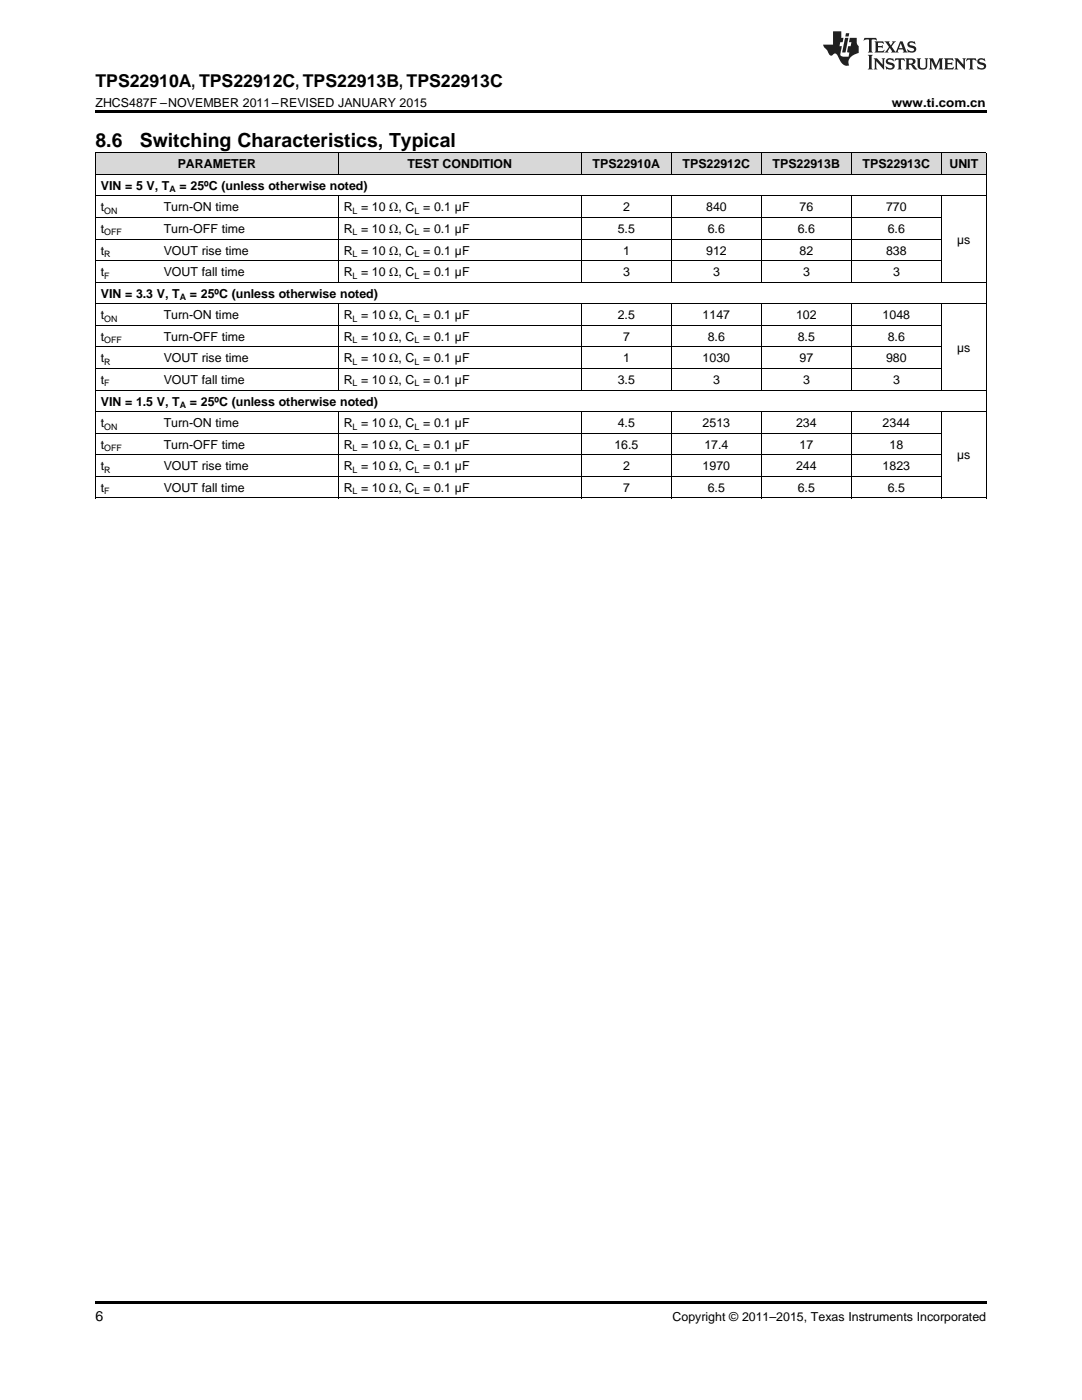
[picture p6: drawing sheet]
<svg xmlns="http://www.w3.org/2000/svg" width="216mm" height="279mm" viewBox="0 0 216 279" stroke-linecap="round" stroke-linejoin="round" font-family="sans-serif">
<g fill="#d8d8d8">
<path d="M19 30.6h12.6v4.3h-12.6z"/>
<path d="M31.6 30.6h35.9v4.3h-35.9z"/>
<path d="M67.5 30.6h48.5v4.3h-48.5z"/>
<path d="M116 30.6h18v4.3h-18z"/>
<path d="M134 30.6h17.9v4.3h-17.9z"/>
<path d="M151.9 30.6h18v4.3h-18z"/>
<path d="M169.9 30.6h18v4.3h-18z"/>
<path d="M187.9 30.6h8.9v4.3h-8.9z"/>
</g>
<path d="M19 22h177.8v.5h-177.8zM19 99.4h.2zM67.4 99.4h.1zM115.9 99.4h.1zM133.9 99.4h.1zM151.8 99.4h.1zM169.8 99.4h.1zM187.7 99.4h.2zM196.7 99.4h.1zM19 259.7h177.8v.5h-177.8z" fill="#000"/>
<g fill="none" stroke="#000" stroke-width=".2">
<path d="M19 39.1h177.8M19 34.8h177.8M19 30.5h177.8M19.1 30.5v68.9M67.5 30.5v4.4M67.5 39.1v17.3M116 30.5v4.4M116 39.1v17.3M133.9 30.5v4.4M133.9 39.1v17.3M151.9 30.5v4.4M151.9 39.1v17.3"/>
<path d="M169.8 30.5v4.4M169.8 39.1v17.3M187.8 30.5v4.4M187.8 39.1v17.3M196.8 30.5v68.9M19 56.3h177.8M19 52h168.9M19 47.7h168.9M19 43.4h168.9M19 77.8h177.8M19 73.5h168.9M19 69.2h168.9"/>
<path d="M19 64.9h168.9M19 60.6h177.8M67.5 60.6v17.3M116 60.6v17.3M133.9 60.6v17.3M151.9 60.6v17.3M169.8 60.6v17.3M187.8 60.6v17.3M19 99.4h177.8M19 95.1h168.9M19 90.8h168.9M19 86.4h168.9"/>
<path d="M19 82.1h177.8M67.5 82.2v17.2M116 82.2v17.2M133.9 82.2v17.2M151.9 82.2v17.2M169.8 82.2v17.2M187.8 82.2v17.2"/>
</g>
<g fill="#231f20">
<path d="M172.5 7.6l-.1 .5 .4-.2h.6v.1v2.1l-.2 .4h.9l-.2-.4v-2.1l.1-.1h.5l.5 .2-.2-.5zM174.5 8.3l.2 .3v1.5l-.2 .4h1.8l.2-.6a1.04 1.04 0 0 1-1.3 .2v-.7h.6l.3 .2v-.6l-.3 .2h-.6v-.6l.8-.1 .4 .3-.2-.5zM176.5 8.3l.9 1.1-.9 1.1h.8l-.2-.2 .4-.7 .5 .7-.2 .2h1.5l-.2-.2 .2-.4h.9l.1 .4-.2 .2h1l-.3-.3-.7-1.9h-.5l-.9 2-.8-1 .9-1h-.8l.1 .3-.4 .5-.3-.6 .1-.2zM179.7 8.6l.4 1h-.7zM181.3 8.4a.63 .63 0 0 0-.2 .7 .63 .63 0 0 0 .6 .4l.6 .2 .1 .2a.75 .75 0 0 1-.7 .4 .75 .75 0 0 1-.6-.5l.1 .7 .1-.1a1.11 1.11 0 0 0 1.5-.6 1.13 1.13 0 0 0-1.2-.8l-.1-.4a1.04 1.04 0 0 1 1.2 .2l-.2-.5-.2 .1-.4-.2zM173.2 10.9l.2 .4v2.2l-.2 .4h1l-.3-.4v-2.2l.3-.4zM174.3 11.6l.3 .4v1.5l-.3 .4h.8l-.2-.4v-1.3l1.5 1.7v-1.9l.2-.4h-.7l.2 .4v.9l-1.1-1.3zM177 11.8a.62 .62 0 0 0-.2 .7 .62 .62 0 0 0 .6 .4l.6 .1 .1 .3a.76 .76 0 0 1-.7 .3 .76 .76 0 0 1-.7-.4l.2 .7 .1-.1a1.11 1.11 0 0 0 1.5-.6 1.13 1.13 0 0 0-1.2-.8l-.1-.4a1.04 1.04 0 0 1 1.2 .2l-.2-.6-.2 .1-.5-.1zM178.7 11.6l-.2 .6a.61 .61 0 0 1 .8-.3v1.6l-.2 .4h.9l-.2-.4v-1.6a.63 .63 0 0 1 .7 .3l-.1-.6zM180.6 11.6l.3 .4v1.5l-.3 .4h1l-.2-.2-.1-.8 .6 .2a.76 .76 0 0 0 1.2 .7l-1-1a.58 .58 0 0 0 .6-.5 .58 .58 0 0 0-.5-.6zM181.4 11.9h.1a.45 .45 0 0 1 .5 .1 .45 .45 0 0 1 .1 .5l-.8 .2zM182.9 11.6l.2 .2a2.17 2.17 0 0 0 .3 1.9 .99 .99 0 0 0 1.6-.6v-1.1l.2-.4h-.7l.2 .2a1.92 1.92 0 0 1-.2 1.8 .6 .6 0 0 1-.9-.5v-1.1l.2-.4zM185.4 11.6l.2 .4v1.5l-.2 .4h.7l-.2-.4v-1.4l.8 1.8 .8-1.8v1.4l-.2 .4h.9l-.2-.4v-1.5l.2-.4h-.8l-.6 1.5-.6-1.5zM188.4 11.6l.2 .4v1.5l-.2 .4h1.8l.1-.6a1.04 1.04 0 0 1-1.2 .1v-.6h.5l.4 .2v-.6l-.4 .2h-.5v-.7h.8l.3 .3-.1-.6zM190.5 11.6l.2 .4v1.5l-.2 .4h.7l-.2-.4v-1.3l1.5 1.7v-1.9l.2-.4h-.7l.2 .4v.9l-1.1-1.3zM192.9 11.6l-.1 .6a.61 .61 0 0 1 .7-.3l.1 1.6-.3 .4h1l-.3-.4 .1-1.6a.63 .63 0 0 1 .7 .3l-.1-.6zM195.2 11.8a.62 .62 0 0 0-.2 .7 .62 .62 0 0 0 .6 .4l.6 .1 .1 .3a.76 .76 0 0 1-.7 .3 .76 .76 0 0 1-.6-.4l.1 .7 .1-.1a1.11 1.11 0 0 0 1.6-.6 1.13 1.13 0 0 0-1.3-.8l-.1-.4a1.04 1.04 0 0 1 1.2 .2l-.1-.6-.2 .1-.5-.1z"/>
<path d="M166.2 6.3v2.6h-1.9v.4l.8 .9a.91 .91 0 0 0 1 .8 .56 .56 0 0 1 .5-.3 .56 .56 0 0 1 .5 .3l.4 .8a1.53 1.53 0 0 0 1.9 1.2 1.54 1.54 0 0 1 1-2.1l.9-.3v-1.4a1.52 1.52 0 0 1-.4-1.6h-1.3l-.2 .8h.5l-.2 .8h-.5l-.1 1v.2l.4 .1-.2 .8a1.93 1.93 0 0 1-1.6-.3l.3-1.8h-.5l.2-.8h.4l.2-.8h-.4v-1.3zM168.6 7.6l-.6 2.9h.7l.6-2.9zM168.8 6.6l-.1 .7h.6l.2-.7z"/>
</g>
<g font-size="3.9">
<text x="19" y="29.3">8.6</text>
<text x="27.9" y="29.3">Switching Characteristics, Typical</text>
</g>
<text font-size="3.5" x="19" y="17.3">TPS22910A, TPS22912C, TPS22913B, TPS22913C</text>
<text font-size="2.8" x="19" y="263.6">6</text>
<g font-size="2.5">
<text x="19" y="21.4">ZHCS487F –NOVEMBER 2011–REVISED JANUARY 2015</text>
<text x="177.9" y="21.4">www.ti.com.cn</text>
<text x="35.5" y="33.6">PARAMETER</text>
<text x="81.3" y="33.6">TEST CONDITION</text>
<text x="118.3" y="33.6">TPS22910A</text>
<text x="136.2" y="33.6">TPS22912C</text>
<text x="154.2" y="33.6">TPS22913B</text>
<text x="172.1" y="33.6">TPS22913C</text>
<text x="189.4" y="33.6">UNIT</text>
<text x="20.1" y="37.9">VIN = 5 V, T</text>
<text x="35.8" y="37.9">= 25ºC (unless otherwise noted)</text>
<text x="20.1" y="42.2">t</text>
<text x="20.1" y="46.5">t</text>
<text x="32.7" y="42.2">Turn-ON time</text>
<text x="32.7" y="46.5">Turn-OFF time</text>
<text x="68.6" y="42.2">R = 10 Ω, C = 0.1 µF</text>
<text x="68.6" y="46.5">R = 10 Ω, C = 0.1 µF</text>
<text x="123.3" y="46.5">5.5</text>
<text x="124.3" y="42.2">2</text>
<text x="140.9" y="42.2">840</text>
<text x="141.2" y="46.5">6.6</text>
<text x="159.2" y="46.5">6.6</text>
<text x="159.5" y="42.2">76</text>
<text x="176.8" y="42.2">770</text>
<text x="177.1" y="46.5">6.6</text>
<text x="20.1" y="50.8">t</text>
<text x="32.7" y="50.8">VOUT rise time</text>
<text x="68.6" y="50.8">R = 10 Ω, C = 0.1 µF</text>
<text x="124.3" y="50.8">1</text>
<text x="140.9" y="50.8">912</text>
<text x="159.5" y="50.8">82</text>
<text x="176.8" y="50.8">838</text>
<text x="191" y="48.6">µs</text>
<text x="20.1" y="55.1">t</text>
<text x="20.1" y="59.4">VIN = 3.3 V, T</text>
<text x="32.7" y="55.1">VOUT fall time</text>
<text x="37.9" y="59.4">= 25ºC (unless otherwise noted)</text>
<text x="68.6" y="55.1">R = 10 Ω, C = 0.1 µF</text>
<text x="124.3" y="55.1">3</text>
<text x="142.3" y="55.1">3</text>
<text x="160.2" y="55.1">3</text>
<text x="178.2" y="55.1">3</text>
<text x="20.1" y="63.7">t</text>
<text x="32.7" y="63.7">Turn-ON time</text>
<text x="68.6" y="63.7">R = 10 Ω, C = 0.1 µF</text>
<text x="123.3" y="63.7">2.5</text>
<text x="140.2" y="63.7">1147</text>
<text x="158.9" y="63.7">102</text>
<text x="176.1" y="63.7">1048</text>
<text x="20.1" y="68">t</text>
<text x="32.7" y="68">Turn-OFF time</text>
<text x="68.6" y="68">R = 10 Ω, C = 0.1 µF</text>
<text x="124.3" y="68">7</text>
<text x="141.2" y="68">8.6</text>
<text x="159.2" y="68">8.5</text>
<text x="177.1" y="68">8.6</text>
<text x="191" y="70.2">µs</text>
<text x="20.1" y="72.3">t</text>
<text x="20.1" y="76.6">t</text>
<text x="32.7" y="72.3">VOUT rise time</text>
<text x="32.7" y="76.6">VOUT fall time</text>
<text x="68.6" y="72.3">R = 10 Ω, C = 0.1 µF</text>
<text x="68.6" y="76.6">R = 10 Ω, C = 0.1 µF</text>
<text x="123.3" y="76.6">3.5</text>
<text x="124.3" y="72.3">1</text>
<text x="140.2" y="72.3">1030</text>
<text x="142.3" y="76.6">3</text>
<text x="159.5" y="72.3">97</text>
<text x="160.2" y="76.6">3</text>
<text x="176.8" y="72.3">980</text>
<text x="178.2" y="76.6">3</text>
<text x="20.1" y="80.9">VIN = 1.5 V, T</text>
<text x="37.9" y="80.9">= 25ºC (unless otherwise noted)</text>
<text x="20.1" y="85.2">t</text>
<text x="20.1" y="89.5">t</text>
<text x="32.7" y="85.2">Turn-ON time</text>
<text x="32.7" y="89.5">Turn-OFF time</text>
<text x="68.6" y="85.2">R = 10 Ω, C = 0.1 µF</text>
<text x="68.6" y="89.5">R = 10 Ω, C = 0.1 µF</text>
<text x="122.6" y="89.5">16.5</text>
<text x="123.3" y="85.2">4.5</text>
<text x="140.2" y="85.2">2513</text>
<text x="140.5" y="89.5">17.4</text>
<text x="158.9" y="85.2">234</text>
<text x="159.5" y="89.5">17</text>
<text x="176.1" y="85.2">2344</text>
<text x="177.5" y="89.5">18</text>
<text x="20.1" y="93.8">t</text>
<text x="32.7" y="93.8">VOUT rise time</text>
<text x="68.6" y="93.8">R = 10 Ω, C = 0.1 µF</text>
<text x="124.3" y="93.8">2</text>
<text x="140.2" y="93.8">1970</text>
<text x="158.9" y="93.8">244</text>
<text x="176.1" y="93.8">1823</text>
<text x="191" y="91.7">µs</text>
<text x="20.1" y="98.1">t</text>
<text x="32.7" y="98.1">VOUT fall time</text>
<text x="68.6" y="98.1">R = 10 Ω, C = 0.1 µF</text>
<text x="124.3" y="98.1">7</text>
<text x="141.2" y="98.1">6.5</text>
<text x="159.2" y="98.1">6.5</text>
<text x="177.1" y="98.1">6.5</text>
<text x="134.2" y="263.6">Copyright © 2011–2015, Texas Instruments Incorporated</text>
</g>
<g font-size="1.8">
<text x="33.8" y="38.4">A</text>
<text x="20.8" y="42.7">ON</text>
<text x="20.8" y="47">OFF</text>
<text x="70.3" y="42.7">L</text>
<text x="70.3" y="47">L</text>
<text x="82.7" y="42.7">L</text>
<text x="82.7" y="47">L</text>
<text x="20.8" y="51.3">R</text>
<text x="70.3" y="51.3">L</text>
<text x="82.7" y="51.3">L</text>
<text x="20.8" y="55.6">F</text>
<text x="35.9" y="59.9">A</text>
<text x="70.3" y="55.6">L</text>
<text x="82.7" y="55.6">L</text>
<text x="20.8" y="64.2">ON</text>
<text x="70.3" y="64.2">L</text>
<text x="82.7" y="64.2">L</text>
<text x="20.8" y="68.5">OFF</text>
<text x="70.3" y="68.5">L</text>
<text x="82.7" y="68.5">L</text>
<text x="20.8" y="72.8">R</text>
<text x="20.8" y="77.1">F</text>
<text x="70.3" y="72.8">L</text>
<text x="70.3" y="77.1">L</text>
<text x="82.7" y="72.8">L</text>
<text x="82.7" y="77.1">L</text>
<text x="35.9" y="81.4">A</text>
<text x="20.8" y="85.7">ON</text>
<text x="70.3" y="85.7">L</text>
<text x="82.7" y="85.7">L</text>
<text x="20.8" y="90">OFF</text>
<text x="20.8" y="94.3">R</text>
<text x="70.3" y="90">L</text>
<text x="70.3" y="94.3">L</text>
<text x="82.7" y="90">L</text>
<text x="82.7" y="94.3">L</text>
<text x="20.8" y="98.6">F</text>
<text x="70.3" y="98.6">L</text>
<text x="82.7" y="98.6">L</text>
</g>
</svg>
